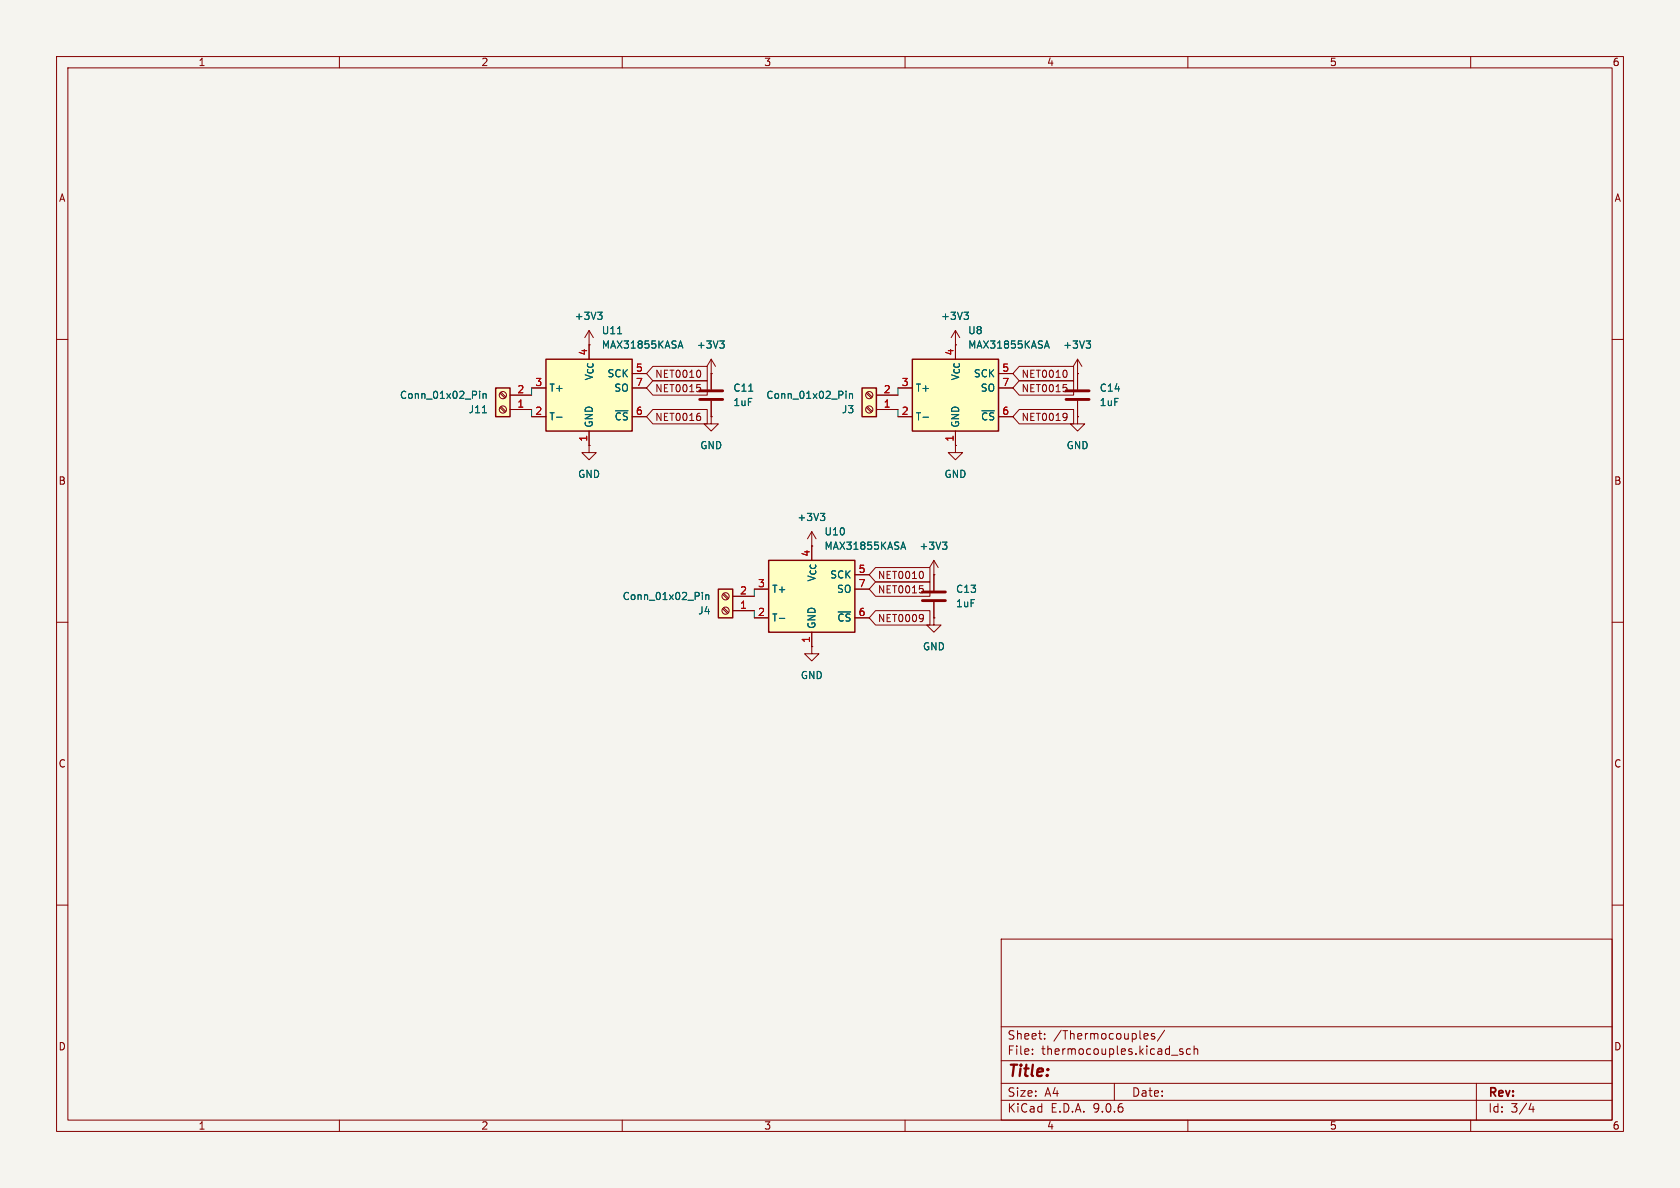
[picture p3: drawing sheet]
(kicad_sch
 (version 20250114)
 (generator "eeschema")
 (generator_version "9.0")
 (paper "A4")
 (lib_symbols
  (symbol "Connector:Screw_Terminal_01x02"
   (pin_names
    (offset 1.016) (hide yes)) (exclude_from_sim no) (in_bom yes) (on_board yes)
   (property "Reference" "J" (at 0 2.54 0) (effects (font (size 1.27 1.27))))
   (property "Value" "Screw_Terminal_01x02" (at 0 -5.08 0) (effects (font (size 1.27 1.27))))
   (property "Footprint" "" (at 0 0 0) (effects (font (size 1.27 1.27)) (hide yes)))
   (property "Datasheet" "~" (at 0 0 0) (effects (font (size 1.27 1.27)) (hide yes)))
   (property "Description" "Generic screw terminal, single row, 01x02, script generated (kicad-library-utils/schlib/autogen/connector/)" (at 0 0 0) (effects (font (size 1.27 1.27)) (hide yes)))
   (symbol "Screw_Terminal_01x02_1_1"
    (rectangle (start -1.27 1.27) (end 1.27 -3.81) (stroke (width 0.254) (type default)) (fill (type background)))
    (polyline (pts (xy -0.5334 0.3302) (xy 0.3302 -0.508)) (stroke (width 0.1524) (type default)) (fill (type none)))
    (polyline (pts (xy -0.5334 -2.2098) (xy 0.3302 -3.048)) (stroke (width 0.1524) (type default)) (fill (type none)))
    (polyline (pts (xy -0.3556 0.508) (xy 0.508 -0.3302)) (stroke (width 0.1524) (type default)) (fill (type none)))
    (polyline (pts (xy -0.3556 -2.032) (xy 0.508 -2.8702)) (stroke (width 0.1524) (type default)) (fill (type none)))
    (circle (center 0 0) (radius 0.635) (stroke (width 0.1524) (type default)) (fill (type none)))
    (circle (center 0 -2.54) (radius 0.635) (stroke (width 0.1524) (type default)) (fill (type none)))
    (pin passive line (at -5.08 0 0) (length 3.81) (name "Pin_1" (effects (font (size 1.27 1.27)))) (number "1" (effects (font (size 1.27 1.27)))))
    (pin passive line (at -5.08 -2.54 0) (length 3.81) (name "Pin_2" (effects (font (size 1.27 1.27)))) (number "2" (effects (font (size 1.27 1.27))))))
   (embedded_fonts no))
  (symbol "Device:C"
   (pin_numbers (hide yes))
   (pin_names
    (offset 0.254)) (exclude_from_sim no) (in_bom yes) (on_board yes)
   (property "Reference" "C" (at 0.635 2.54 0) (effects (font (size 1.27 1.27)) (justify left)))
   (property "Value" "C" (at 0.635 -2.54 0) (effects (font (size 1.27 1.27)) (justify left)))
   (property "Footprint" "" (at 0.9652 -3.81 0) (effects (font (size 1.27 1.27)) (hide yes)))
   (property "Datasheet" "~" (at 0 0 0) (effects (font (size 1.27 1.27)) (hide yes)))
   (property "Description" "Unpolarized capacitor" (at 0 0 0) (effects (font (size 1.27 1.27)) (hide yes)))
   (symbol "C_0_1"
    (polyline (pts (xy -2.032 0.762) (xy 2.032 0.762)) (stroke (width 0.508) (type default)) (fill (type none)))
    (polyline (pts (xy -2.032 -0.762) (xy 2.032 -0.762)) (stroke (width 0.508) (type default)) (fill (type none))))
   (symbol "C_1_1"
    (pin passive line (at 0 3.81 270) (length 2.794) (name "~" (effects (font (size 1.27 1.27)))) (number "1" (effects (font (size 1.27 1.27)))))
    (pin passive line (at 0 -3.81 90) (length 2.794) (name "~" (effects (font (size 1.27 1.27)))) (number "2" (effects (font (size 1.27 1.27))))))
   (embedded_fonts no))
  (symbol "Sensor_Temperature:MAX31855KASA" (exclude_from_sim no) (in_bom yes) (on_board yes)
   (property "Reference" "U" (at -7.62 8.89 0) (effects (font (size 1.27 1.27)) (justify left)))
   (property "Value" "MAX31855KASA" (at 1.27 8.89 0) (effects (font (size 1.27 1.27)) (justify left)))
   (property "Footprint" "Package_SO:SOIC-8_3.9x4.9mm_P1.27mm" (at 2.54 -10.16 0) (effects (font (size 1.27 1.27)
    (italic yes)) (justify left) (hide yes)))
   (property "Datasheet" "http://datasheets.maximintegrated.com/en/ds/MAX31855.pdf" (at 2.54 -12.7 0) (effects (font (size 1.27 1.27)) (justify left) (hide yes)))
   (property "Description" "Cold Junction K-type Thermocouple Interface, SPI, SOIC-8" (at 2.54 -7.62 0) (effects (font (size 1.27 1.27)) (justify left) (hide yes)))
   (symbol "MAX31855KASA_0_1"
    (rectangle (start -7.62 7.62) (end 7.62 -5.08) (stroke (width 0.254) (type default)) (fill (type background))))
   (symbol "MAX31855KASA_1_1"
    (pin passive line (at -10.16 2.54 0) (length 2.54) (name "T+" (effects (font (size 1.27 1.27)))) (number "3" (effects (font (size 1.27 1.27)))))
    (pin passive line (at -10.16 -2.54 0) (length 2.54) (name "T-" (effects (font (size 1.27 1.27)))) (number "2" (effects (font (size 1.27 1.27)))))
    (pin no_connect line (at -7.62 5.08 0) (length 2.54) (hide yes) (name "NC" (effects (font (size 1.27 1.27)))) (number "8" (effects (font (size 1.27 1.27)))))
    (pin power_in line (at 0 10.16 270) (length 2.54) (name "V_{CC}" (effects (font (size 1.27 1.27)))) (number "4" (effects (font (size 1.27 1.27)))))
    (pin power_in line (at 0 -7.62 90) (length 2.54) (name "GND" (effects (font (size 1.27 1.27)))) (number "1" (effects (font (size 1.27 1.27)))))
    (pin input line (at 10.16 5.08 180) (length 2.54) (name "SCK" (effects (font (size 1.27 1.27)))) (number "5" (effects (font (size 1.27 1.27)))))
    (pin tri_state line (at 10.16 2.54 180) (length 2.54) (name "SO" (effects (font (size 1.27 1.27)))) (number "7" (effects (font (size 1.27 1.27)))))
    (pin input line (at 10.16 -2.54 180) (length 2.54) (name "~{CS}" (effects (font (size 1.27 1.27)))) (number "6" (effects (font (size 1.27 1.27))))))
   (embedded_fonts no))
  (symbol "power:+3V3"
   (power)
   (pin_numbers (hide yes))
   (pin_names
    (offset 0) (hide yes)) (exclude_from_sim no) (in_bom yes) (on_board yes)
   (property "Reference" "#PWR" (at 0 -3.81 0) (effects (font (size 1.27 1.27)) (hide yes)))
   (property "Value" "+3V3" (at 0 3.556 0) (effects (font (size 1.27 1.27))))
   (property "Footprint" "" (at 0 0 0) (effects (font (size 1.27 1.27)) (hide yes)))
   (property "Datasheet" "" (at 0 0 0) (effects (font (size 1.27 1.27)) (hide yes)))
   (property "Description" "Power symbol creates a global label with name \"+3V3\"" (at 0 0 0) (effects (font (size 1.27 1.27)) (hide yes)))
   (symbol "+3V3_0_1"
    (polyline (pts (xy -0.762 1.27) (xy 0 2.54)) (stroke (width 0) (type default)) (fill (type none)))
    (polyline (pts (xy 0 2.54) (xy 0.762 1.27)) (stroke (width 0) (type default)) (fill (type none)))
    (polyline (pts (xy 0 0) (xy 0 2.54)) (stroke (width 0) (type default)) (fill (type none))))
   (symbol "+3V3_1_1"
    (pin power_in line (at 0 0 90) (length 0) (name "~" (effects (font (size 1.27 1.27)))) (number "1" (effects (font (size 1.27 1.27))))))
   (embedded_fonts no))
  (symbol "power:GND"
   (power)
   (pin_numbers (hide yes))
   (pin_names
    (offset 0) (hide yes)) (exclude_from_sim no) (in_bom yes) (on_board yes)
   (property "Reference" "#PWR" (at 0 -6.35 0) (effects (font (size 1.27 1.27)) (hide yes)))
   (property "Value" "GND" (at 0 -3.81 0) (effects (font (size 1.27 1.27))))
   (property "Footprint" "" (at 0 0 0) (effects (font (size 1.27 1.27)) (hide yes)))
   (property "Datasheet" "" (at 0 0 0) (effects (font (size 1.27 1.27)) (hide yes)))
   (property "Description" "Power symbol creates a global label with name \"GND\" , ground" (at 0 0 0) (effects (font (size 1.27 1.27)) (hide yes)))
   (symbol "GND_0_1"
    (polyline (pts (xy 0 0) (xy 0 -1.27) (xy 1.27 -1.27) (xy 0 -2.54) (xy -1.27 -1.27) (xy 0 -1.27)) (stroke (width 0) (type default)) (fill (type none))))
   (symbol "GND_1_1"
    (pin power_in line (at 0 0 270) (length 0) (name "~" (effects (font (size 1.27 1.27)))) (number "1" (effects (font (size 1.27 1.27))))))
   (embedded_fonts no)))
 (wire
  (pts (xy 93.98 72.39) (xy 93.98 73.66))
  (stroke (width 0) (type default)))
 (wire
  (pts (xy 93.98 69.85) (xy 93.98 68.58))
  (stroke (width 0) (type default)))
 (wire
  (pts (xy 158.75 69.85) (xy 158.75 68.58))
  (stroke (width 0) (type default)))
 (wire
  (pts (xy 158.75 72.39) (xy 158.75 73.66))
  (stroke (width 0) (type default)))
 (wire
  (pts (xy 133.35 107.95) (xy 133.35 109.22))
  (stroke (width 0) (type default)))
 (wire
  (pts (xy 133.35 105.41) (xy 133.35 104.14))
  (stroke (width 0) (type default)))
 (global_label "NET0010"
  (shape input)
  (at 114.3 66.04 0)
  (fields_autoplaced yes)
  (effects (font (size 1.27 1.27)) (justify left))
  (property "Intersheetrefs" "${INTERSHEET_REFS}" (at 121.0347 66.04 0) (effects (font (size 1.27 1.27)) (justify left) (hide yes))))
 (global_label "NET0015"
  (shape input)
  (at 179.07 68.58 0)
  (fields_autoplaced yes)
  (effects (font (size 1.27 1.27)) (justify left))
  (property "Intersheetrefs" "${INTERSHEET_REFS}" (at 184.5952 68.58 0) (effects (font (size 1.27 1.27)) (justify left) (hide yes))))
 (global_label "NET0016"
  (shape input)
  (at 114.3 73.66 0)
  (fields_autoplaced yes)
  (effects (font (size 1.27 1.27)) (justify left))
  (property "Intersheetrefs" "${INTERSHEET_REFS}" (at 120.9742 73.66 0) (effects (font (size 1.27 1.27)) (justify left) (hide yes))))
 (global_label "NET0009"
  (shape input)
  (at 153.67 109.22 0)
  (fields_autoplaced yes)
  (effects (font (size 1.27 1.27)) (justify left))
  (property "Intersheetrefs" "${INTERSHEET_REFS}" (at 160.3442 109.22 0) (effects (font (size 1.27 1.27)) (justify left) (hide yes))))
 (global_label "NET0010"
  (shape input)
  (at 179.07 66.04 0)
  (fields_autoplaced yes)
  (effects (font (size 1.27 1.27)) (justify left))
  (property "Intersheetrefs" "${INTERSHEET_REFS}" (at 185.8047 66.04 0) (effects (font (size 1.27 1.27)) (justify left) (hide yes))))
 (global_label "NET0015"
  (shape input)
  (at 153.67 104.14 0)
  (fields_autoplaced yes)
  (effects (font (size 1.27 1.27)) (justify left))
  (property "Intersheetrefs" "${INTERSHEET_REFS}" (at 159.1952 104.14 0) (effects (font (size 1.27 1.27)) (justify left) (hide yes))))
 (global_label "NET0015"
  (shape input)
  (at 114.3 68.58 0)
  (fields_autoplaced yes)
  (effects (font (size 1.27 1.27)) (justify left))
  (property "Intersheetrefs" "${INTERSHEET_REFS}" (at 119.8252 68.58 0) (effects (font (size 1.27 1.27)) (justify left) (hide yes))))
 (global_label "NET0019"
  (shape input)
  (at 179.07 73.66 0)
  (fields_autoplaced yes)
  (effects (font (size 1.27 1.27)) (justify left))
  (property "Intersheetrefs" "${INTERSHEET_REFS}" (at 185.7442 73.66 0) (effects (font (size 1.27 1.27)) (justify left) (hide yes))))
 (global_label "NET0010"
  (shape input)
  (at 153.67 101.6 0)
  (fields_autoplaced yes)
  (effects (font (size 1.27 1.27)) (justify left))
  (property "Intersheetrefs" "${INTERSHEET_REFS}" (at 160.4047 101.6 0) (effects (font (size 1.27 1.27)) (justify left) (hide yes))))
 (symbol
  (lib_id "Sensor_Temperature:MAX31855KASA")
  (at 143.51 106.68 0)
  (unit 1)
  (exclude_from_sim no)
  (in_bom yes)
  (on_board yes)
  (dnp no)
  (fields_autoplaced yes)
  (property "Reference" "U10" (at 145.6533 93.98 0) (effects (font (size 1.27 1.27)) (justify left)))
  (property "Value" "MAX31855KASA" (at 145.6533 96.52 0) (effects (font (size 1.27 1.27)) (justify left)))
  (property "Footprint" "Package_SO:SOIC-8_3.9x4.9mm_P1.27mm" (at 146.05 116.84 0) (effects (font (size 1.27 1.27)
    (italic yes)) (justify left) (hide yes)))
  (property "Datasheet" "http://datasheets.maximintegrated.com/en/ds/MAX31855.pdf" (at 146.05 119.38 0) (effects (font (size 1.27 1.27)) (justify left) (hide yes)))
  (property "Description" "Cold Junction K-type Thermocouple Interface, SPI, SOIC-8" (at 146.05 114.3 0) (effects (font (size 1.27 1.27)) (justify left) (hide yes)))
  (property "LCSC" "C52028" (at 143.51 106.68 0) (effects (font (size 1.27 1.27)) (hide yes)))
  (pin "2")
  (pin "6")
  (pin "5")
  (pin "1")
  (pin "3")
  (pin "8")
  (pin "7")
  (pin "4"))
 (symbol
  (lib_id "Connector:Screw_Terminal_01x02")
  (at 153.67 72.39 180)
  (unit 1)
  (exclude_from_sim no)
  (in_bom yes)
  (on_board yes)
  (dnp no)
  (fields_autoplaced yes)
  (property "Reference" "J3" (at 151.13 72.3901 0) (effects (font (size 1.27 1.27)) (justify left)))
  (property "Value" "Conn_01x02_Pin" (at 151.13 69.8501 0) (effects (font (size 1.27 1.27)) (justify left)))
  (property "Footprint" "TerminalBlock_4Ucon:TerminalBlock_4Ucon_1x02_P3.50mm_Horizontal" (at 153.67 72.39 0) (effects (font (size 1.27 1.27)) (hide yes)))
  (property "Datasheet" "~" (at 153.67 72.39 0) (effects (font (size 1.27 1.27)) (hide yes)))
  (property "Description" "Generic screw terminal, single row, 01x02, script generated (kicad-library-utils/schlib/autogen/connector/)" (at 153.67 72.39 0) (effects (font (size 1.27 1.27)) (hide yes)))
  (pin "2")
  (pin "1"))
 (symbol
  (lib_id "power:GND")
  (at 190.5 73.66 0)
  (unit 1)
  (exclude_from_sim no)
  (in_bom yes)
  (on_board yes)
  (dnp no)
  (fields_autoplaced yes)
  (property "Reference" "#PWR019" (at 190.5 80.01 0) (effects (font (size 1.27 1.27)) (hide yes)))
  (property "Value" "GND" (at 190.5 78.74 0) (effects (font (size 1.27 1.27))))
  (property "Footprint" "" (at 190.5 73.66 0) (effects (font (size 1.27 1.27)) (hide yes)))
  (property "Datasheet" "" (at 190.5 73.66 0) (effects (font (size 1.27 1.27)) (hide yes)))
  (property "Description" "Power symbol creates a global label with name \"GND\" , ground" (at 190.5 73.66 0) (effects (font (size 1.27 1.27)) (hide yes)))
  (pin "1"))
 (symbol
  (lib_id "Device:C")
  (at 165.1 105.41 0)
  (unit 1)
  (exclude_from_sim no)
  (in_bom yes)
  (on_board yes)
  (dnp no)
  (fields_autoplaced yes)
  (property "Reference" "C13" (at 168.91 104.1399 0) (effects (font (size 1.27 1.27)) (justify left)))
  (property "Value" "1uF" (at 168.91 106.6799 0) (effects (font (size 1.27 1.27)) (justify left)))
  (property "Footprint" "Capacitor_SMD:C_0805_2012Metric" (at 166.0652 109.22 0) (effects (font (size 1.27 1.27)) (hide yes)))
  (property "Datasheet" "~" (at 165.1 105.41 0) (effects (font (size 1.27 1.27)) (hide yes)))
  (property "Description" "Unpolarized capacitor" (at 165.1 105.41 0) (effects (font (size 1.27 1.27)) (hide yes)))
  (property "LCSC" "C28323" (at 165.1 105.41 0) (effects (font (size 1.27 1.27)) (hide yes)))
  (pin "1")
  (pin "2"))
 (symbol
  (lib_id "Connector:Screw_Terminal_01x02")
  (at 88.9 72.39 180)
  (unit 1)
  (exclude_from_sim no)
  (in_bom yes)
  (on_board yes)
  (dnp no)
  (fields_autoplaced yes)
  (property "Reference" "J11" (at 86.36 72.3901 0) (effects (font (size 1.27 1.27)) (justify left)))
  (property "Value" "Conn_01x02_Pin" (at 86.36 69.8501 0) (effects (font (size 1.27 1.27)) (justify left)))
  (property "Footprint" "TerminalBlock_4Ucon:TerminalBlock_4Ucon_1x02_P3.50mm_Horizontal" (at 88.9 72.39 0) (effects (font (size 1.27 1.27)) (hide yes)))
  (property "Datasheet" "~" (at 88.9 72.39 0) (effects (font (size 1.27 1.27)) (hide yes)))
  (property "Description" "Generic screw terminal, single row, 01x02, script generated (kicad-library-utils/schlib/autogen/connector/)" (at 88.9 72.39 0) (effects (font (size 1.27 1.27)) (hide yes)))
  (pin "2")
  (pin "1"))
 (symbol
  (lib_id "Sensor_Temperature:MAX31855KASA")
  (at 104.14 71.12 0)
  (unit 1)
  (exclude_from_sim no)
  (in_bom yes)
  (on_board yes)
  (dnp no)
  (fields_autoplaced yes)
  (property "Reference" "U11" (at 106.2833 58.42 0) (effects (font (size 1.27 1.27)) (justify left)))
  (property "Value" "MAX31855KASA" (at 106.2833 60.96 0) (effects (font (size 1.27 1.27)) (justify left)))
  (property "Footprint" "Package_SO:SOIC-8_3.9x4.9mm_P1.27mm" (at 106.68 81.28 0) (effects (font (size 1.27 1.27)
    (italic yes)) (justify left) (hide yes)))
  (property "Datasheet" "http://datasheets.maximintegrated.com/en/ds/MAX31855.pdf" (at 106.68 83.82 0) (effects (font (size 1.27 1.27)) (justify left) (hide yes)))
  (property "Description" "Cold Junction K-type Thermocouple Interface, SPI, SOIC-8" (at 106.68 78.74 0) (effects (font (size 1.27 1.27)) (justify left) (hide yes)))
  (property "LCSC" "C52028" (at 104.14 71.12 0) (effects (font (size 1.27 1.27)) (hide yes)))
  (pin "5")
  (pin "6")
  (pin "1")
  (pin "2")
  (pin "8")
  (pin "7")
  (pin "4")
  (pin "3"))
 (symbol
  (lib_id "power:GND")
  (at 165.1 109.22 0)
  (unit 1)
  (exclude_from_sim no)
  (in_bom yes)
  (on_board yes)
  (dnp no)
  (fields_autoplaced yes)
  (property "Reference" "#PWR017" (at 165.1 115.57 0) (effects (font (size 1.27 1.27)) (hide yes)))
  (property "Value" "GND" (at 165.1 114.3 0) (effects (font (size 1.27 1.27))))
  (property "Footprint" "" (at 165.1 109.22 0) (effects (font (size 1.27 1.27)) (hide yes)))
  (property "Datasheet" "" (at 165.1 109.22 0) (effects (font (size 1.27 1.27)) (hide yes)))
  (property "Description" "Power symbol creates a global label with name \"GND\" , ground" (at 165.1 109.22 0) (effects (font (size 1.27 1.27)) (hide yes)))
  (pin "1"))
 (symbol
  (lib_id "power:+3V3")
  (at 190.5 66.04 0)
  (unit 1)
  (exclude_from_sim no)
  (in_bom yes)
  (on_board yes)
  (dnp no)
  (fields_autoplaced yes)
  (property "Reference" "#PWR014" (at 190.5 69.85 0) (effects (font (size 1.27 1.27)) (hide yes)))
  (property "Value" "+3V3" (at 190.5 60.96 0) (effects (font (size 1.27 1.27))))
  (property "Footprint" "" (at 190.5 66.04 0) (effects (font (size 1.27 1.27)) (hide yes)))
  (property "Datasheet" "" (at 190.5 66.04 0) (effects (font (size 1.27 1.27)) (hide yes)))
  (property "Description" "Power symbol creates a global label with name \"+3V3\"" (at 190.5 66.04 0) (effects (font (size 1.27 1.27)) (hide yes)))
  (pin "1"))
 (symbol
  (lib_id "power:+3V3")
  (at 125.73 66.04 0)
  (unit 1)
  (exclude_from_sim no)
  (in_bom yes)
  (on_board yes)
  (dnp no)
  (fields_autoplaced yes)
  (property "Reference" "#PWR013" (at 125.73 69.85 0) (effects (font (size 1.27 1.27)) (hide yes)))
  (property "Value" "+3V3" (at 125.73 60.96 0) (effects (font (size 1.27 1.27))))
  (property "Footprint" "" (at 125.73 66.04 0) (effects (font (size 1.27 1.27)) (hide yes)))
  (property "Datasheet" "" (at 125.73 66.04 0) (effects (font (size 1.27 1.27)) (hide yes)))
  (property "Description" "Power symbol creates a global label with name \"+3V3\"" (at 125.73 66.04 0) (effects (font (size 1.27 1.27)) (hide yes)))
  (pin "1"))
 (symbol
  (lib_id "Device:C")
  (at 125.73 69.85 0)
  (unit 1)
  (exclude_from_sim no)
  (in_bom yes)
  (on_board yes)
  (dnp no)
  (fields_autoplaced yes)
  (property "Reference" "C11" (at 129.54 68.5799 0) (effects (font (size 1.27 1.27)) (justify left)))
  (property "Value" "1uF" (at 129.54 71.1199 0) (effects (font (size 1.27 1.27)) (justify left)))
  (property "Footprint" "Capacitor_SMD:C_0805_2012Metric" (at 126.6952 73.66 0) (effects (font (size 1.27 1.27)) (hide yes)))
  (property "Datasheet" "~" (at 125.73 69.85 0) (effects (font (size 1.27 1.27)) (hide yes)))
  (property "Description" "Unpolarized capacitor" (at 125.73 69.85 0) (effects (font (size 1.27 1.27)) (hide yes)))
  (property "LCSC" "C28323" (at 125.73 69.85 0) (effects (font (size 1.27 1.27)) (hide yes)))
  (pin "1")
  (pin "2"))
 (symbol
  (lib_id "power:GND")
  (at 125.73 73.66 0)
  (unit 1)
  (exclude_from_sim no)
  (in_bom yes)
  (on_board yes)
  (dnp no)
  (fields_autoplaced yes)
  (property "Reference" "#PWR018" (at 125.73 80.01 0) (effects (font (size 1.27 1.27)) (hide yes)))
  (property "Value" "GND" (at 125.73 78.74 0) (effects (font (size 1.27 1.27))))
  (property "Footprint" "" (at 125.73 73.66 0) (effects (font (size 1.27 1.27)) (hide yes)))
  (property "Datasheet" "" (at 125.73 73.66 0) (effects (font (size 1.27 1.27)) (hide yes)))
  (property "Description" "Power symbol creates a global label with name \"GND\" , ground" (at 125.73 73.66 0) (effects (font (size 1.27 1.27)) (hide yes)))
  (pin "1"))
 (symbol
  (lib_id "power:+3V3")
  (at 104.14 60.96 0)
  (unit 1)
  (exclude_from_sim no)
  (in_bom yes)
  (on_board yes)
  (dnp no)
  (fields_autoplaced yes)
  (property "Reference" "#PWR09" (at 104.14 64.77 0) (effects (font (size 1.27 1.27)) (hide yes)))
  (property "Value" "+3V3" (at 104.14 55.88 0) (effects (font (size 1.27 1.27))))
  (property "Footprint" "" (at 104.14 60.96 0) (effects (font (size 1.27 1.27)) (hide yes)))
  (property "Datasheet" "" (at 104.14 60.96 0) (effects (font (size 1.27 1.27)) (hide yes)))
  (property "Description" "Power symbol creates a global label with name \"+3V3\"" (at 104.14 60.96 0) (effects (font (size 1.27 1.27)) (hide yes)))
  (pin "1"))
 (symbol
  (lib_id "power:GND")
  (at 143.51 114.3 0)
  (unit 1)
  (exclude_from_sim no)
  (in_bom yes)
  (on_board yes)
  (dnp no)
  (fields_autoplaced yes)
  (property "Reference" "#PWR08" (at 143.51 120.65 0) (effects (font (size 1.27 1.27)) (hide yes)))
  (property "Value" "GND" (at 143.51 119.38 0) (effects (font (size 1.27 1.27))))
  (property "Footprint" "" (at 143.51 114.3 0) (effects (font (size 1.27 1.27)) (hide yes)))
  (property "Datasheet" "" (at 143.51 114.3 0) (effects (font (size 1.27 1.27)) (hide yes)))
  (property "Description" "Power symbol creates a global label with name \"GND\" , ground" (at 143.51 114.3 0) (effects (font (size 1.27 1.27)) (hide yes)))
  (pin "1"))
 (symbol
  (lib_id "Sensor_Temperature:MAX31855KASA")
  (at 168.91 71.12 0)
  (unit 1)
  (exclude_from_sim no)
  (in_bom yes)
  (on_board yes)
  (dnp no)
  (fields_autoplaced yes)
  (property "Reference" "U8" (at 171.0533 58.42 0) (effects (font (size 1.27 1.27)) (justify left)))
  (property "Value" "MAX31855KASA" (at 171.0533 60.96 0) (effects (font (size 1.27 1.27)) (justify left)))
  (property "Footprint" "Package_SO:SOIC-8_3.9x4.9mm_P1.27mm" (at 171.45 81.28 0) (effects (font (size 1.27 1.27)
    (italic yes)) (justify left) (hide yes)))
  (property "Datasheet" "http://datasheets.maximintegrated.com/en/ds/MAX31855.pdf" (at 171.45 83.82 0) (effects (font (size 1.27 1.27)) (justify left) (hide yes)))
  (property "Description" "Cold Junction K-type Thermocouple Interface, SPI, SOIC-8" (at 171.45 78.74 0) (effects (font (size 1.27 1.27)) (justify left) (hide yes)))
  (property "LCSC" "C52028" (at 168.91 71.12 0) (effects (font (size 1.27 1.27)) (hide yes)))
  (pin "8")
  (pin "3")
  (pin "2")
  (pin "6")
  (pin "7")
  (pin "4")
  (pin "1")
  (pin "5"))
 (symbol
  (lib_id "power:+3V3")
  (at 143.51 96.52 0)
  (unit 1)
  (exclude_from_sim no)
  (in_bom yes)
  (on_board yes)
  (dnp no)
  (fields_autoplaced yes)
  (property "Reference" "#PWR011" (at 143.51 100.33 0) (effects (font (size 1.27 1.27)) (hide yes)))
  (property "Value" "+3V3" (at 143.51 91.44 0) (effects (font (size 1.27 1.27))))
  (property "Footprint" "" (at 143.51 96.52 0) (effects (font (size 1.27 1.27)) (hide yes)))
  (property "Datasheet" "" (at 143.51 96.52 0) (effects (font (size 1.27 1.27)) (hide yes)))
  (property "Description" "Power symbol creates a global label with name \"+3V3\"" (at 143.51 96.52 0) (effects (font (size 1.27 1.27)) (hide yes)))
  (pin "1"))
 (symbol
  (lib_id "power:+3V3")
  (at 165.1 101.6 0)
  (unit 1)
  (exclude_from_sim no)
  (in_bom yes)
  (on_board yes)
  (dnp no)
  (fields_autoplaced yes)
  (property "Reference" "#PWR015" (at 165.1 105.41 0) (effects (font (size 1.27 1.27)) (hide yes)))
  (property "Value" "+3V3" (at 165.1 96.52 0) (effects (font (size 1.27 1.27))))
  (property "Footprint" "" (at 165.1 101.6 0) (effects (font (size 1.27 1.27)) (hide yes)))
  (property "Datasheet" "" (at 165.1 101.6 0) (effects (font (size 1.27 1.27)) (hide yes)))
  (property "Description" "Power symbol creates a global label with name \"+3V3\"" (at 165.1 101.6 0) (effects (font (size 1.27 1.27)) (hide yes)))
  (pin "1"))
 (symbol
  (lib_id "power:GND")
  (at 104.14 78.74 0)
  (unit 1)
  (exclude_from_sim no)
  (in_bom yes)
  (on_board yes)
  (dnp no)
  (fields_autoplaced yes)
  (property "Reference" "#PWR05" (at 104.14 85.09 0) (effects (font (size 1.27 1.27)) (hide yes)))
  (property "Value" "GND" (at 104.14 83.82 0) (effects (font (size 1.27 1.27))))
  (property "Footprint" "" (at 104.14 78.74 0) (effects (font (size 1.27 1.27)) (hide yes)))
  (property "Datasheet" "" (at 104.14 78.74 0) (effects (font (size 1.27 1.27)) (hide yes)))
  (property "Description" "Power symbol creates a global label with name \"GND\" , ground" (at 104.14 78.74 0) (effects (font (size 1.27 1.27)) (hide yes)))
  (pin "1"))
 (symbol
  (lib_id "power:+3V3")
  (at 168.91 60.96 0)
  (unit 1)
  (exclude_from_sim no)
  (in_bom yes)
  (on_board yes)
  (dnp no)
  (fields_autoplaced yes)
  (property "Reference" "#PWR010" (at 168.91 64.77 0) (effects (font (size 1.27 1.27)) (hide yes)))
  (property "Value" "+3V3" (at 168.91 55.88 0) (effects (font (size 1.27 1.27))))
  (property "Footprint" "" (at 168.91 60.96 0) (effects (font (size 1.27 1.27)) (hide yes)))
  (property "Datasheet" "" (at 168.91 60.96 0) (effects (font (size 1.27 1.27)) (hide yes)))
  (property "Description" "Power symbol creates a global label with name \"+3V3\"" (at 168.91 60.96 0) (effects (font (size 1.27 1.27)) (hide yes)))
  (pin "1"))
 (symbol
  (lib_id "power:GND")
  (at 168.91 78.74 0)
  (unit 1)
  (exclude_from_sim no)
  (in_bom yes)
  (on_board yes)
  (dnp no)
  (fields_autoplaced yes)
  (property "Reference" "#PWR06" (at 168.91 85.09 0) (effects (font (size 1.27 1.27)) (hide yes)))
  (property "Value" "GND" (at 168.91 83.82 0) (effects (font (size 1.27 1.27))))
  (property "Footprint" "" (at 168.91 78.74 0) (effects (font (size 1.27 1.27)) (hide yes)))
  (property "Datasheet" "" (at 168.91 78.74 0) (effects (font (size 1.27 1.27)) (hide yes)))
  (property "Description" "Power symbol creates a global label with name \"GND\" , ground" (at 168.91 78.74 0) (effects (font (size 1.27 1.27)) (hide yes)))
  (pin "1"))
 (symbol
  (lib_id "Device:C")
  (at 190.5 69.85 0)
  (unit 1)
  (exclude_from_sim no)
  (in_bom yes)
  (on_board yes)
  (dnp no)
  (fields_autoplaced yes)
  (property "Reference" "C14" (at 194.31 68.5799 0) (effects (font (size 1.27 1.27)) (justify left)))
  (property "Value" "1uF" (at 194.31 71.1199 0) (effects (font (size 1.27 1.27)) (justify left)))
  (property "Footprint" "Capacitor_SMD:C_0805_2012Metric" (at 191.4652 73.66 0) (effects (font (size 1.27 1.27)) (hide yes)))
  (property "Datasheet" "~" (at 190.5 69.85 0) (effects (font (size 1.27 1.27)) (hide yes)))
  (property "Description" "Unpolarized capacitor" (at 190.5 69.85 0) (effects (font (size 1.27 1.27)) (hide yes)))
  (property "LCSC" "C28323" (at 190.5 69.85 0) (effects (font (size 1.27 1.27)) (hide yes)))
  (pin "1")
  (pin "2"))
 (symbol
  (lib_id "Connector:Screw_Terminal_01x02")
  (at 128.27 107.95 180)
  (unit 1)
  (exclude_from_sim no)
  (in_bom yes)
  (on_board yes)
  (dnp no)
  (fields_autoplaced yes)
  (property "Reference" "J4" (at 125.73 107.9501 0) (effects (font (size 1.27 1.27)) (justify left)))
  (property "Value" "Conn_01x02_Pin" (at 125.73 105.4101 0) (effects (font (size 1.27 1.27)) (justify left)))
  (property "Footprint" "TerminalBlock_4Ucon:TerminalBlock_4Ucon_1x02_P3.50mm_Horizontal" (at 128.27 107.95 0) (effects (font (size 1.27 1.27)) (hide yes)))
  (property "Datasheet" "~" (at 128.27 107.95 0) (effects (font (size 1.27 1.27)) (hide yes)))
  (property "Description" "Generic screw terminal, single row, 01x02, script generated (kicad-library-utils/schlib/autogen/connector/)" (at 128.27 107.95 0) (effects (font (size 1.27 1.27)) (hide yes)))
  (pin "2")
  (pin "1")))
